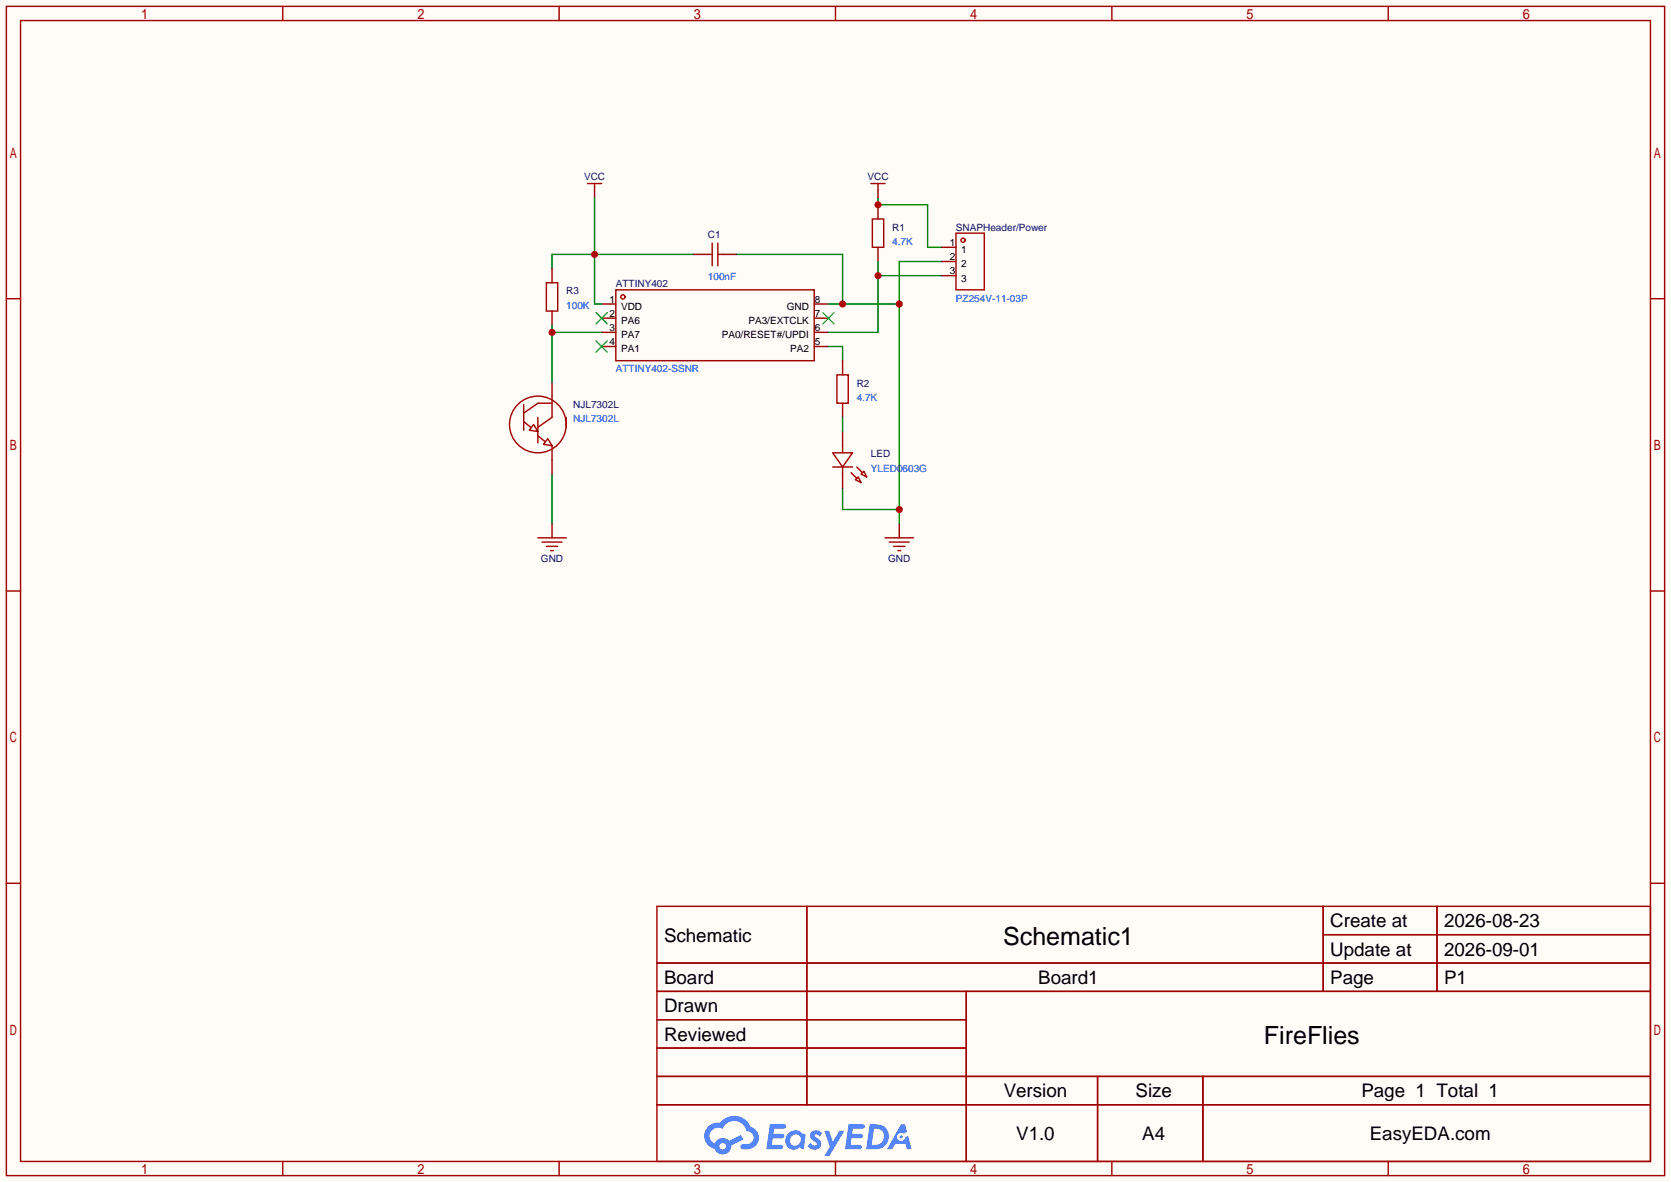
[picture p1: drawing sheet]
<svg xmlns="http://www.w3.org/2000/svg" width="299mm" height="212mm" viewBox="0 0 299 212" stroke-linecap="round" stroke-linejoin="round" font-family="sans-serif">
<path d="M0 0h299.5v211.8h-299.5z" fill="#fffcf7"/>
<g fill="none" stroke="#a10000" stroke-width=".25">
<path d="M1.1 1.1h297.2v209.6h-297.2zM3.7 3.7h292.1v204.5h-292.1zM50.7 1.1v2.6M100.2 1.1v2.6M149.7 1.1v2.6M199.3 1.1v2.6M248.8 1.1v2.6M1.1 53.5h2.6M295.8 53.5h2.5M1.1 105.9h2.6M295.8 105.9h2.5M1.1 158.3h2.6"/>
<path d="M295.8 158.3h2.5M117.7 162.4h178.1v45.8h-178.1zM117.7 172.6h178.1M117.7 177.7h178.1M144.6 162.4v35.6M173.2 177.7v30.5M237.1 162.4v15.3M237.1 167.5h58.7M257.5 162.4v15.3M117.7 182.8h55.5M117.7 192.9h178.1M117.7 187.8h55.5"/>
<path d="M117.7 198h178.1M196.7 192.9v15.3M215.6 192.9v15.3M50.7 208.2v2.5M100.2 208.2v2.5M149.7 208.2v2.5M199.3 208.2v2.5M248.8 208.2v2.5"/>
</g>
<g fill="#5487ff">
<path d="M145.5 202.8a1.3 1.3 0 0 1 1.8 .3l-.4 .6a.54 .54 0 0 0-.9-.2l.1 .2a1.58 1.58 0 0 1 1.1 1.6 1.43 1.43 0 0 1-2.5 .1l.5-.6a.64 .64 0 0 0 .5 .5 .64 .64 0 0 0 .7-.3l-.2-.2a1.6 1.6 0 0 1-1-1.6z"/>
<path d="M147.7 202.7h.9l.7 1.9 1.1-1.9h.9l-2.7 4.5h-.9l1-1.7z"/>
<path d="M138 201.5h1.6a1.31 1.31 0 0 1 1.2 .2 .4 .4 0 0 1-.3 .6h-1.8l-.1 .9h1.6a.4 .4 0 0 1 .4 .4 .4 .4 0 0 1-.4 .4h-1.7l-.2 1.2h.8a1.23 1.23 0 0 1 1.2 .2 .39 .39 0 0 1-.3 .6h-2.7z"/>
<path d="M152.1 201.5h1.6a1.32 1.32 0 0 1 1.3 .2 .39 .39 0 0 1-.4 .6h-1.7l-.2 .9h1.7a.4 .4 0 0 1 .3 .4 .4 .4 0 0 1-.4 .4h-1.7l-.2 1.2h.8a1.23 1.23 0 0 1 1.2 .2 .39 .39 0 0 1-.3 .6h-2.7z"/>
<path d="M161.5 201.5h.7l.4 1.3-.7 .4a.75 .75 0 0 0-1.1 .3 .75 .75 0 0 0 .5 1 .75 .75 0 0 0 .9-.6l.6-.3 .6 2.4h-.9l-.2-1h-1.9l-.5 1h-.9z"/>
<path d="M155.9 201.5l-.7 4.5h1.5a2.27 2.27 0 0 0 2.6-2.3 2.27 2.27 0 0 0-2.7-2.2zM156.6 202.3a1.5 1.5 0 0 1 1.8 1.5 1.5 1.5 0 0 1-1.9 1.4h-.3z"/>
<path d="M141.3 203.1a1.62 1.62 0 0 0-.4 2.1 1.62 1.62 0 0 0 2 .7l.4-.3 .3 .3 .5 .1 .3-2.5-.2-.3h-.4a1.58 1.58 0 0 0-2.5-.1zM141.9 203.6a.98 .98 0 0 1 1.5 .2 .98 .98 0 0 1-.6 1.5 .94 .94 0 0 1-1.2-.4 .94 .94 0 0 1 .3-1.3z"/>
<path d="M126.9 201.9a2.37 2.37 0 0 0 1.2 4 1.54 1.54 0 0 0 1.7 1 1.54 1.54 0 0 0 1.3-1.6l2.1-1.1-.5-.8-2 1.1a1.57 1.57 0 0 0-2.6 .4 1.5 1.5 0 0 1-.8-2.1 1.5 1.5 0 0 1 2.2-.5 2.23 2.23 0 0 1 2.3-1.4 2.23 2.23 0 0 1 2 1.8 1.16 1.16 0 0 1 1.2 1.1 1.16 1.16 0 0 1-1 1.3h-.7a.47 .47 0 0 0-.6 .3 .47 .47 0 0 0 .4 .6 2.23 2.23 0 0 0 2.3-.7 2.23 2.23 0 0 0 .4-2.3 2.16 2.16 0 0 0-1.3-1.1 3.2 3.2 0 0 0-5.4-.7l-1.2 .1zM129 205.4a.58 .58 0 0 1 1.1 0 .58 .58 0 0 1-1.1 0z"/>
<circle cx="161.5" cy="203.8" r=".28"/>
</g>
<g fill="none" stroke="#a10000" stroke-width=".25">
<path d="M110.4 51.9h35.5v12.7h-35.5zM158.6 96.4h5.1M159.4 97.2h3.5M160.1 97.9h2.1M160.9 98.7h.5"/>
<circle cx="111.6" cy="53.2" r=".38"/>
</g>
<path d="M107.8 54.5h2.6M107.8 57h2.6M107.8 59.6h2.6M145.9 54.5h2.6M145.9 57h2.6M145.9 59.6h2.6M107.8 62.1h2.6M145.9 62.1h2.6M161.2 93.9v2.5" fill="none" stroke="#870000" stroke-width=".25"/>
<path d="M106.8 56l2 2M108.8 56l-2 2M147.4 56l2.1 2M149.5 56l-2.1 2M106.8 61.1l2 2M108.8 61.1l-2 2" fill="none" stroke="#3c3" stroke-width=".25"/>
<path d="M132 45.6h19v8.9M148.5 54.5h12.7M168.8 46.9h-7.6v47M151 87.5v3.8h10.2" fill="none" stroke="#008700" stroke-width=".25"/>
<g fill="#c00">
<circle cx="151" cy="54.5" r=".63"/>
<circle cx="161.2" cy="54.5" r=".63"/>
<circle cx="161.2" cy="91.3" r=".63"/>
</g>
<path d="M156.3 39.2h2.1v5.1h-2.1z" fill="none" stroke="#a10000" stroke-width=".25"/>
<path d="M157.4 36.7v2.5M157.4 44.3v2.6" fill="none" stroke="#870000" stroke-width=".25"/>
<path d="M157.4 46.9v12.7h-8.9M157.4 49.4h11.4" fill="none" stroke="#008700" stroke-width=".25"/>
<circle cx="157.4" cy="49.4" r=".63" fill="#c00"/>
<path d="M157.4 35.4v1.3h8.8v7.6h2.6" fill="none" stroke="#008700" stroke-width=".25"/>
<circle cx="157.4" cy="36.7" r=".63" fill="#c00"/>
<path d="M106.6 34.2v1.2M157.4 34.2v1.2" fill="none" stroke="#870000" stroke-width=".25"/>
<path d="M105.3 32.9h2.5M106.6 32.9v1.3M156.1 32.9h2.5M157.4 32.9v1.3" fill="none" stroke="#a10000" stroke-width=".25"/>
<path d="M106.6 35.4v19.1h1.2M124.3 45.6h-25.4v2.5" fill="none" stroke="#008700" stroke-width=".25"/>
<circle cx="106.6" cy="45.6" r=".63" fill="#c00"/>
<g fill="none" stroke="#a10000" stroke-width=".25">
<path d="M97.9 50.7h2v5.1h-2zM126.9 45.6h.7M127.6 43.6v4M128.7 43.6v4M128.7 45.6h.7M93.9 72.5v4.6M93.9 75.6l1.2 1M95.6 76.1l.8 1.2-1.5-.2zM96.4 78.1l1.3 1M96.4 74.8v4.6M98.2 78.6l.7 1.3-1.5-.3zM98.9 71v3.8l-2.5 1.8"/>
<path d="M98.9 72.3h-2.5l-2.5 1.7M98.9 79.9v2.5M101.5 74.8v1.8M150 67.2h2v5.1h-2zM151 79.9v1.3M96.4 96.4h5.1M97.2 97.2h3.5M97.9 97.9h2M98.7 98.7h.5M149.2 81.2h3.6l-1.8 2.5zM149.2 83.7h3.6M151 83.7v1.3"/>
<path d="M152.5 84.7l1 1M153.3 86l.5-.5 .5 1zM153.5 83.7l1.1 1M154.3 85l.5-.5 .5 1z"/>
<circle cx="96.4" cy="76.1" r="5.1"/>
</g>
<path d="M98.9 48.1v2.6M98.9 55.8v2.5M124.3 45.6h2.6M129.4 45.6h2.6M98.9 68.5v2.5M151 64.6v2.6M151 72.3v2.5M151 77.3v2.6M98.9 82.4v2.6M98.9 93.9v2.5M151 85v2.5" fill="none" stroke="#870000" stroke-width=".25"/>
<path d="M98.9 58.3v10.2M98.9 59.6h8.9M148.5 62.1h2.5v2.5M151 74.8v2.5M98.9 85v8.9" fill="none" stroke="#008700" stroke-width=".25"/>
<circle cx="98.9" cy="59.6" r=".63" fill="#c00"/>
<g fill="none" stroke="#a10000" stroke-width=".25">
<path d="M171.3 41.8h5.1v10.1h-5.1z"/>
<circle cx="172.6" cy="43.1" r=".38"/>
</g>
<path d="M168.8 44.3h2.5M168.8 46.9h2.5M168.8 49.4h2.5" fill="none" stroke="#870000" stroke-width=".25"/>
<g font-size="4.5">
<text x="179.8" y="169.3">Schematic1</text>
<text x="226.5" y="187.1">FireFlies</text>
</g>
<g font-size="3.4">
<text x="238.4" y="166.2">Create at</text>
<text x="258.8" y="166.2">2026-08-23</text>
<text x="119" y="168.7">Schematic</text>
<text x="238.4" y="171.3">Update at</text>
<text x="258.8" y="171.3">2026-09-01</text>
<text x="119" y="176.4">Board</text>
<text x="186.1" y="176.4">Board1</text>
<text x="238.4" y="176.4">Page</text>
<text x="258.8" y="176.4">P1</text>
<text x="119" y="181.4">Drawn</text>
<text x="119" y="186.5">Reviewed</text>
<text x="179.9" y="196.7">Version</text>
<text x="203.5" y="196.7">Size</text>
<text x="244" y="196.7">Page 1 Total 1</text>
<text x="182.1" y="204.3">V1.0</text>
<text x="204.7" y="204.3">A4</text>
<text x="245.5" y="204.3">EasyEDA.com</text>
</g>
<g font-size="1.8" fill="#000080">
<text x="104.7" y="32.2">VCC</text>
<text x="155.5" y="32.2">VCC</text>
<text x="159.9" y="41.3">R1</text>
<text x="171.3" y="41.3">SNAPHeader/Power</text>
<text x="126.9" y="42.6">C1</text>
<text x="101.5" y="52.8">R3</text>
<text x="110.4" y="51.5">ATTINY402</text>
<text x="153.5" y="69.3">R2</text>
<text x="102.7" y="73.1">NJL7302L</text>
<text x="156.1" y="82">LED</text>
<text x="96.9" y="100.8">GND</text>
<text x="159.2" y="100.8">GND</text>
</g>
<g font-size="1.8" fill="#00f">
<text x="159.9" y="43.9">4.7K</text>
<text x="126.9" y="50.2">100nF</text>
<text x="101.5" y="55.3">100K</text>
<text x="171.3" y="54">PZ254V-11-03P</text>
<text x="110.4" y="66.7">ATTINY402-SSNR</text>
<text x="153.5" y="71.8">4.7K</text>
<text x="102.7" y="75.6">NJL7302L</text>
<text x="156.1" y="84.5">YLED0603G</text>
</g>
<g font-size="1.8">
<text x="170.2" y="44.1">1</text>
<text x="170.2" y="46.6">2</text>
<text x="172.3" y="45.4">1</text>
<text x="172.3" y="47.9">2</text>
<text x="170.2" y="49.2">3</text>
<text x="172.3" y="50.5">3</text>
<text x="109.2" y="54.3">1</text>
<text x="109.2" y="56.8">2</text>
<text x="109.2" y="59.3">3</text>
<text x="111.3" y="55.5">VDD</text>
<text x="111.3" y="58.1">PA6</text>
<text x="134.1" y="58.1">PA3/EXTCLK</text>
<text x="141" y="55.5">GND</text>
<text x="146" y="59.3">6</text>
<text x="146" y="56.8">7</text>
<text x="146" y="54.3">8</text>
<text x="109.2" y="61.9">4</text>
<text x="111.3" y="60.6">PA7</text>
<text x="111.3" y="63.2">PA1</text>
<text x="129.3" y="60.6">PA0/RESET#/UPDI</text>
<text x="141.6" y="63.2">PA2</text>
<text x="146" y="61.9">5</text>
</g>
</svg>
